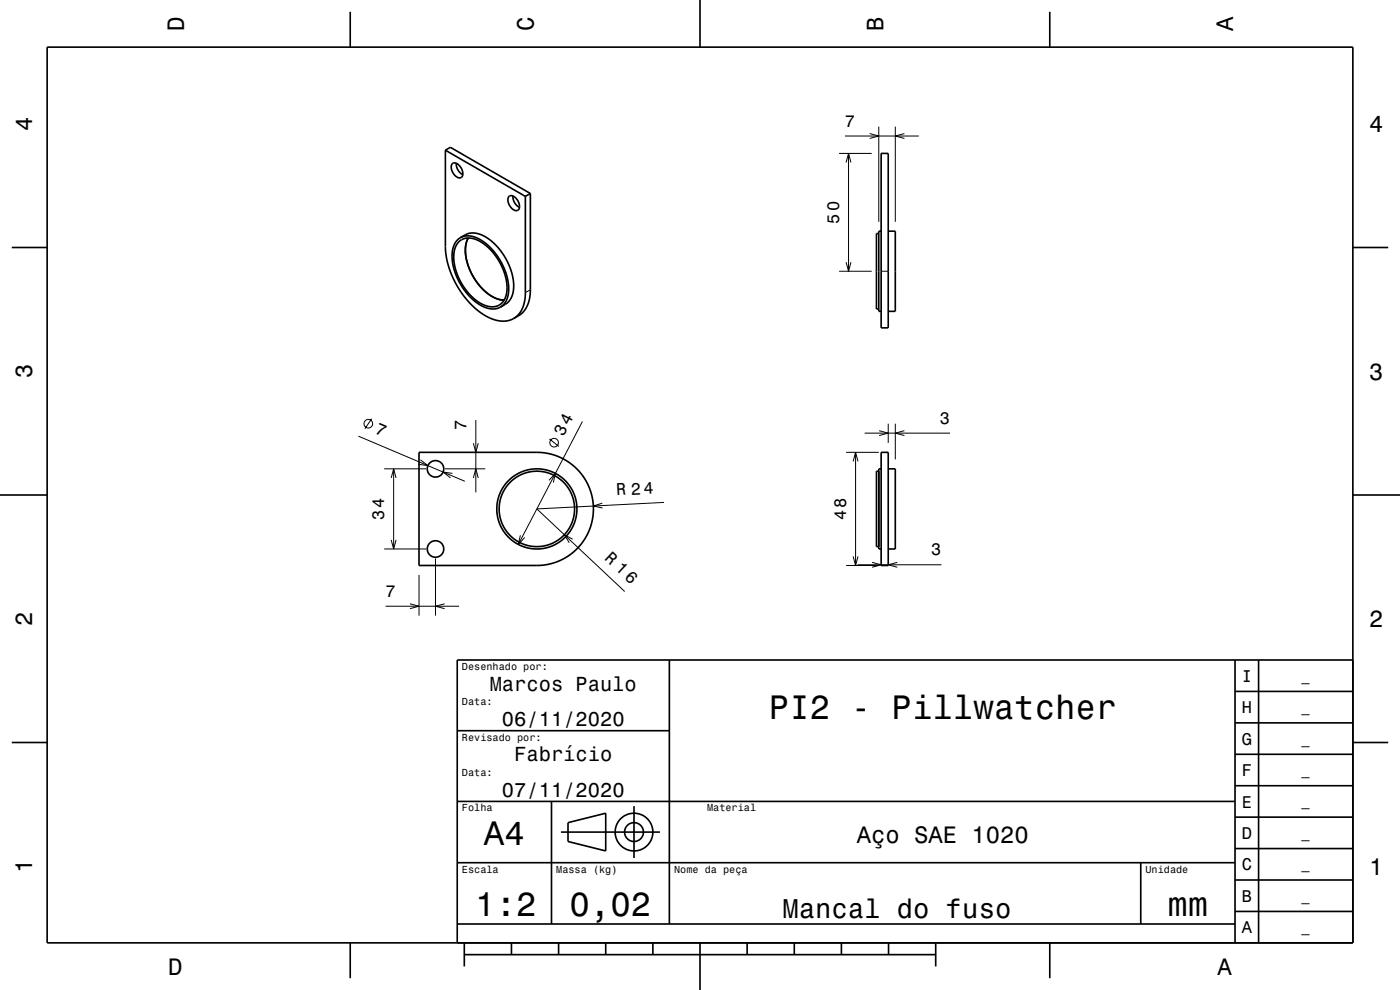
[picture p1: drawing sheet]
<svg xmlns="http://www.w3.org/2000/svg" width="297mm" height="210mm" viewBox="0 0 297 210" stroke-linecap="round" stroke-linejoin="round" font-family="sans-serif">
<g fill="none" stroke="#000" stroke-width=".21">
<path d="M178 32.5h6.9M179.3 28.9h15.6M179.5 34.5l.5-2 .5 2M180 32.5v25M184.5 28.3l1.9 .6-1.9 .5M186.4 26.9v20.1M189.9 26.9v20.1M191.9 28.3l-2 .6 2 .5M178 57.5h6.9M179.5 55.6l.5 1.9 .5-1.9M186.9 57.5h1.5M112.5 61.5l-1 .6"/>
<path d="M76 92.5l22.6 9.6M78.9 88.8l-1.5 2.1M81.5 99.5h8.9M83.5 99.5v17M89.2 97.5l1.6 1.3-2-.3M94.4 99.5h8.5M100.4 94l.5 2 .6-2M100.9 89.1v15.4M116.6 93.1l1.9 1.6M123.6 89.4l-13.6 26.1M179.5 96h6.9M181 97.9l.5-1.9 .5 1.9"/>
<path d="M181.5 96v24M183.4 91.9h18.1M186.5 91.4l1.9 .5-1.9 .5M188.4 89.9v4.1M189.9 89.9v7.6M191.9 91.4l-2 .5 2 .5M81.5 116.5h8.9M83 114.5l.5 2 .5-2M83 101.4l.5-1.9 .5 1.9M92.4 118.5v12.1M96 100.4l-2-.3 1.6 1.3M100.4 101.4l.5-1.9 .6 1.9"/>
<path d="M110.4 113.5l-.4 2 1.3-1.5M116.5 101.9l1.3-1.5-.4 2M121.5 114.4l-1.8-1 1.1 1.7M127.8 106.7l-1.9 .6 1.9 .5M140.9 106.6l-27 1.4 18.6 17.5M179.5 120h6.9M181 118l.5 2 .5-2M181.9 119.8h17.8M185 119.3l1.9 .5-1.9 .5M190.4 119.3l-2 .5 2 .5M81.8 128.6h15.6M87 128.1l1.9 .5-1.9 .5"/>
<path d="M88.9 122v8.6M94.3 128.1l-1.9 .5 1.9 .5"/>
<circle cx="78.1" cy="89.9" r=".92"/>
<circle cx="117.6" cy="93.9" r=".91"/>
</g>
<g fill="none" stroke="#000" stroke-width=".35">
<path d="M10 10h277v190h-277zM74.3 2.5v7.5M148.5 0v10M222.7 2.5v7.5M94.5 31.9v20.6l.2 2.1 .6 2.3 .8 2 1 2 1.3 1.9 1.6 1.8 1.5 1.4 1.8 1.1 1.5 .7 1.7 .3a4.5 4.5 0 0 0 2.5-.5M94.5 31.9l1-.7 17 9.8M94.5 31.9l17 9.8M96 34.7a1.24 1.24 0 0 1 1.7 .7 1.61 1.61 0 0 1 .1 2.3 2.2 2.2 0 0 1-2-2.7zM96.8 34.6a2.64 2.64 0 0 0 1.4 2.4M186.9 32.5h1.5v37h-1.5zM2.5 52.5h7.5M97.3 51.3a3.7 3.7 0 0 1 4.8 .1l1.9 1.5 1.5 2 1.3 2.4 .7 2.5a4.4 4.4 0 0 1-1.9 5.1 5.6 5.6 0 0 1-5.7-2.1l-1.8-2.3-1.2-2.5a6.8 6.8 0 0 1 .3-6.6z"/>
<path d="M97.7 50.4a5 5 0 0 1 5.5 1.3l1.6 1.7 1.3 1.8 .9 1.8 .6 2a5.7 5.7 0 0 1-1.2 6l-.2 .1M97.7 50.4a5 5 0 0 0-1.7 5.4l.6 2 .9 2.1 1.2 1.9 1.4 1.6a5.7 5.7 0 0 0 5.8 1.9l.3-.2M97.7 50.4l1-.6a5 5 0 0 1 5.5 1.3l1.4 1.3 1.3 1.8 1 1.9 .8 2.1a5.9 5.9 0 0 1-1.1 6.1l-1.4 .8M99.3 50.5a8.6 8.6 0 0 0 .9 7.9l1.6 2.2a7.4 7.4 0 0 0 5.1 3.1M108 41.7a1.32 1.32 0 0 1 1.8 .8l.1 .2a1.35 1.35 0 0 1-.2 2 2.17 2.17 0 0 1-1.7-3zM108.8 41.6a2.63 2.63 0 0 0 1.4 2.4M111.5 41.7l-.1 20.7-.2 1.7-.4 1.5a4.5 4.5 0 0 1-1.8 2M112.5 41v20.6l-.2 1.7-.5 1.7a4.5 4.5 0 0 1-1.8 2l-1 .6M112.5 41l-1 .7M186.4 49.5h-.5v16h.5M186.9 49h-.5v17h.5M188.4 49h1.5v17h-1.5"/>
<path d="M287 52.5h7.5M88.9 96h25a12 12 0 0 1 12 12 12 12 0 0 1-12 12h-25zM186.4 100h-.5v16h.5M186.9 99.5h-.5v17h.5M186.9 96h1.5v24h-1.5zM188.4 99.5h1.5v17h-1.5M0 105h10M287 105h10M142 140v56M262 140v60M267 140v60M287 140h-190v60"/>
<path d="M2.5 157.5h7.5M97 155h45M262 153.3h25M262 146.7h25M287 157.5h7.5M97 170h165M117 170v26M119 176.5h21M120.5 174.5l8-2v8l-8-2zM134.5 171v11M262 173.3h25M262 166.7h25"/>
<path d="M262 160h25M97 196h165M97 183h165M242 183v13M262 193.3h25M262 186.7h25M262 180h25M74.3 200v7.5M98.5 202.5h100M98.5 200v5M108.5 200v2.5M118.5 200v2.5"/>
<path d="M128.5 200v2.5M138.5 200v2.5M148.5 200v10M158.5 200v2.5M168.5 200v2.5M178.5 200v2.5M188.5 200v2.5M198.5 200v5M222.7 200v7.5"/>
<circle cx="92.4" cy="99.5" r="1.75"/>
<circle cx="92.4" cy="116.5" r="1.75"/>
<circle cx="113.9" cy="108" r="8.5"/>
<circle cx="113.9" cy="108" r="8"/>
<circle cx="134.5" cy="176.5" r="2"/>
<circle cx="134.5" cy="176.5" r="4"/>
</g>
<g font-size="7.2">
<text x="163.1" y="152.6">PI2 - Pillwatcher</text>
<text x="102.7" y="179.3">A4</text>
<text x="100.8" y="194.3">1:2</text>
<text x="120.8" y="194.3">0,02</text>
<text x="247.7" y="194.3">mm</text>
</g>
<text font-size="5.8" x="166" y="194.6">Mancal do fuso</text>
<g font-size="5">
<text x="39" y="6.5" transform="rotate(-90 39 6.5)">D</text>
<text x="113.2" y="6.5" transform="rotate(-90 113.2 6.5)">C</text>
<text x="187.4" y="6.5" transform="rotate(-90 187.4 6.5)">B</text>
<text x="261.6" y="6.5" transform="rotate(-90 261.6 6.5)">A</text>
<text x="6.8" y="27.8" transform="rotate(-90 6.8 27.8)">4</text>
<text x="290.5" y="28.1">4</text>
<text x="6.8" y="80.3" transform="rotate(-90 6.8 80.3)">3</text>
<text x="290.5" y="80.6">3</text>
<text x="6.8" y="132.8" transform="rotate(-90 6.8 132.8)">2</text>
<text x="290.5" y="133.1">2</text>
<text x="181.8" y="178.8">Aço SAE 1020</text>
<text x="6.8" y="185.3" transform="rotate(-90 6.8 185.3)">1</text>
<text x="290.5" y="185.6">1</text>
<text x="35.7" y="206.8">D</text>
<text x="258.3" y="206.8">A</text>
</g>
<g font-size="4.3">
<text x="103.9" y="146.5">Marcos Paulo</text>
<text x="106.5" y="154">06/11/2020</text>
<text x="109.1" y="161.5">Fabrício</text>
<text x="106.5" y="169">07/11/2020</text>
</g>
<g font-size="3.6">
<text x="179.3" y="26.9">7</text>
<text x="178" y="47.5" transform="rotate(-90 178 47.5)">50</text>
<text x="199.4" y="89.9">3</text>
<text x="79.4" y="91.8" transform="rotate(23 79.4 91.8)">7</text>
<text x="98.9" y="91.3" transform="rotate(-90 98.9 91.3)">7</text>
<text x="119.5" y="92.8" transform="rotate(-63 119.5 92.8)">34</text>
<text x="130.8" y="105.1" transform="rotate(-3 130.8 105.1)">R 24</text>
<text x="81.5" y="110.4" transform="rotate(-90 81.5 110.4)">34</text>
<text x="179.5" y="110.4" transform="rotate(-90 179.5 110.4)">48</text>
<text x="128.1" y="118.5" transform="rotate(43 128.1 118.5)">R 16</text>
<text x="197.6" y="117.8">3</text>
<text x="81.8" y="126.6">7</text>
<text x="263.4" y="144.6">I</text>
<text x="263.4" y="151.3">H</text>
<text x="263.4" y="158">G</text>
<text x="263.4" y="164.6">F</text>
<text x="263.4" y="171.3">E</text>
<text x="263.4" y="178">D</text>
<text x="263.4" y="184.6">C</text>
<text x="263.4" y="191.3">B</text>
<text x="263.4" y="198">A</text>
</g>
<g font-size="2.9">
<text x="276.1" y="144.4">_</text>
<text x="276.1" y="151">_</text>
<text x="276.1" y="157.7">_</text>
<text x="276.1" y="164.4">_</text>
<text x="276.1" y="171">_</text>
<text x="276.1" y="177.7">_</text>
<text x="276.1" y="184.4">_</text>
<text x="276.1" y="191.1">_</text>
<text x="276.1" y="197.7">_</text>
</g>
<g font-size="2.2">
<text x="98" y="142.1">Desenhado por:</text>
<text x="98" y="149.6">Data:</text>
<text x="98" y="157.1">Revisado por:</text>
<text x="98" y="164.6">Data:</text>
<text x="98" y="172.1">Folha</text>
<text x="150" y="172.1">Material</text>
<text x="98" y="185.1">Escala</text>
<text x="118" y="185.1">Massa (kg)</text>
<text x="143" y="185.1">Nome da peça</text>
<text x="243" y="185.1">Unidade</text>
</g>
</svg>
